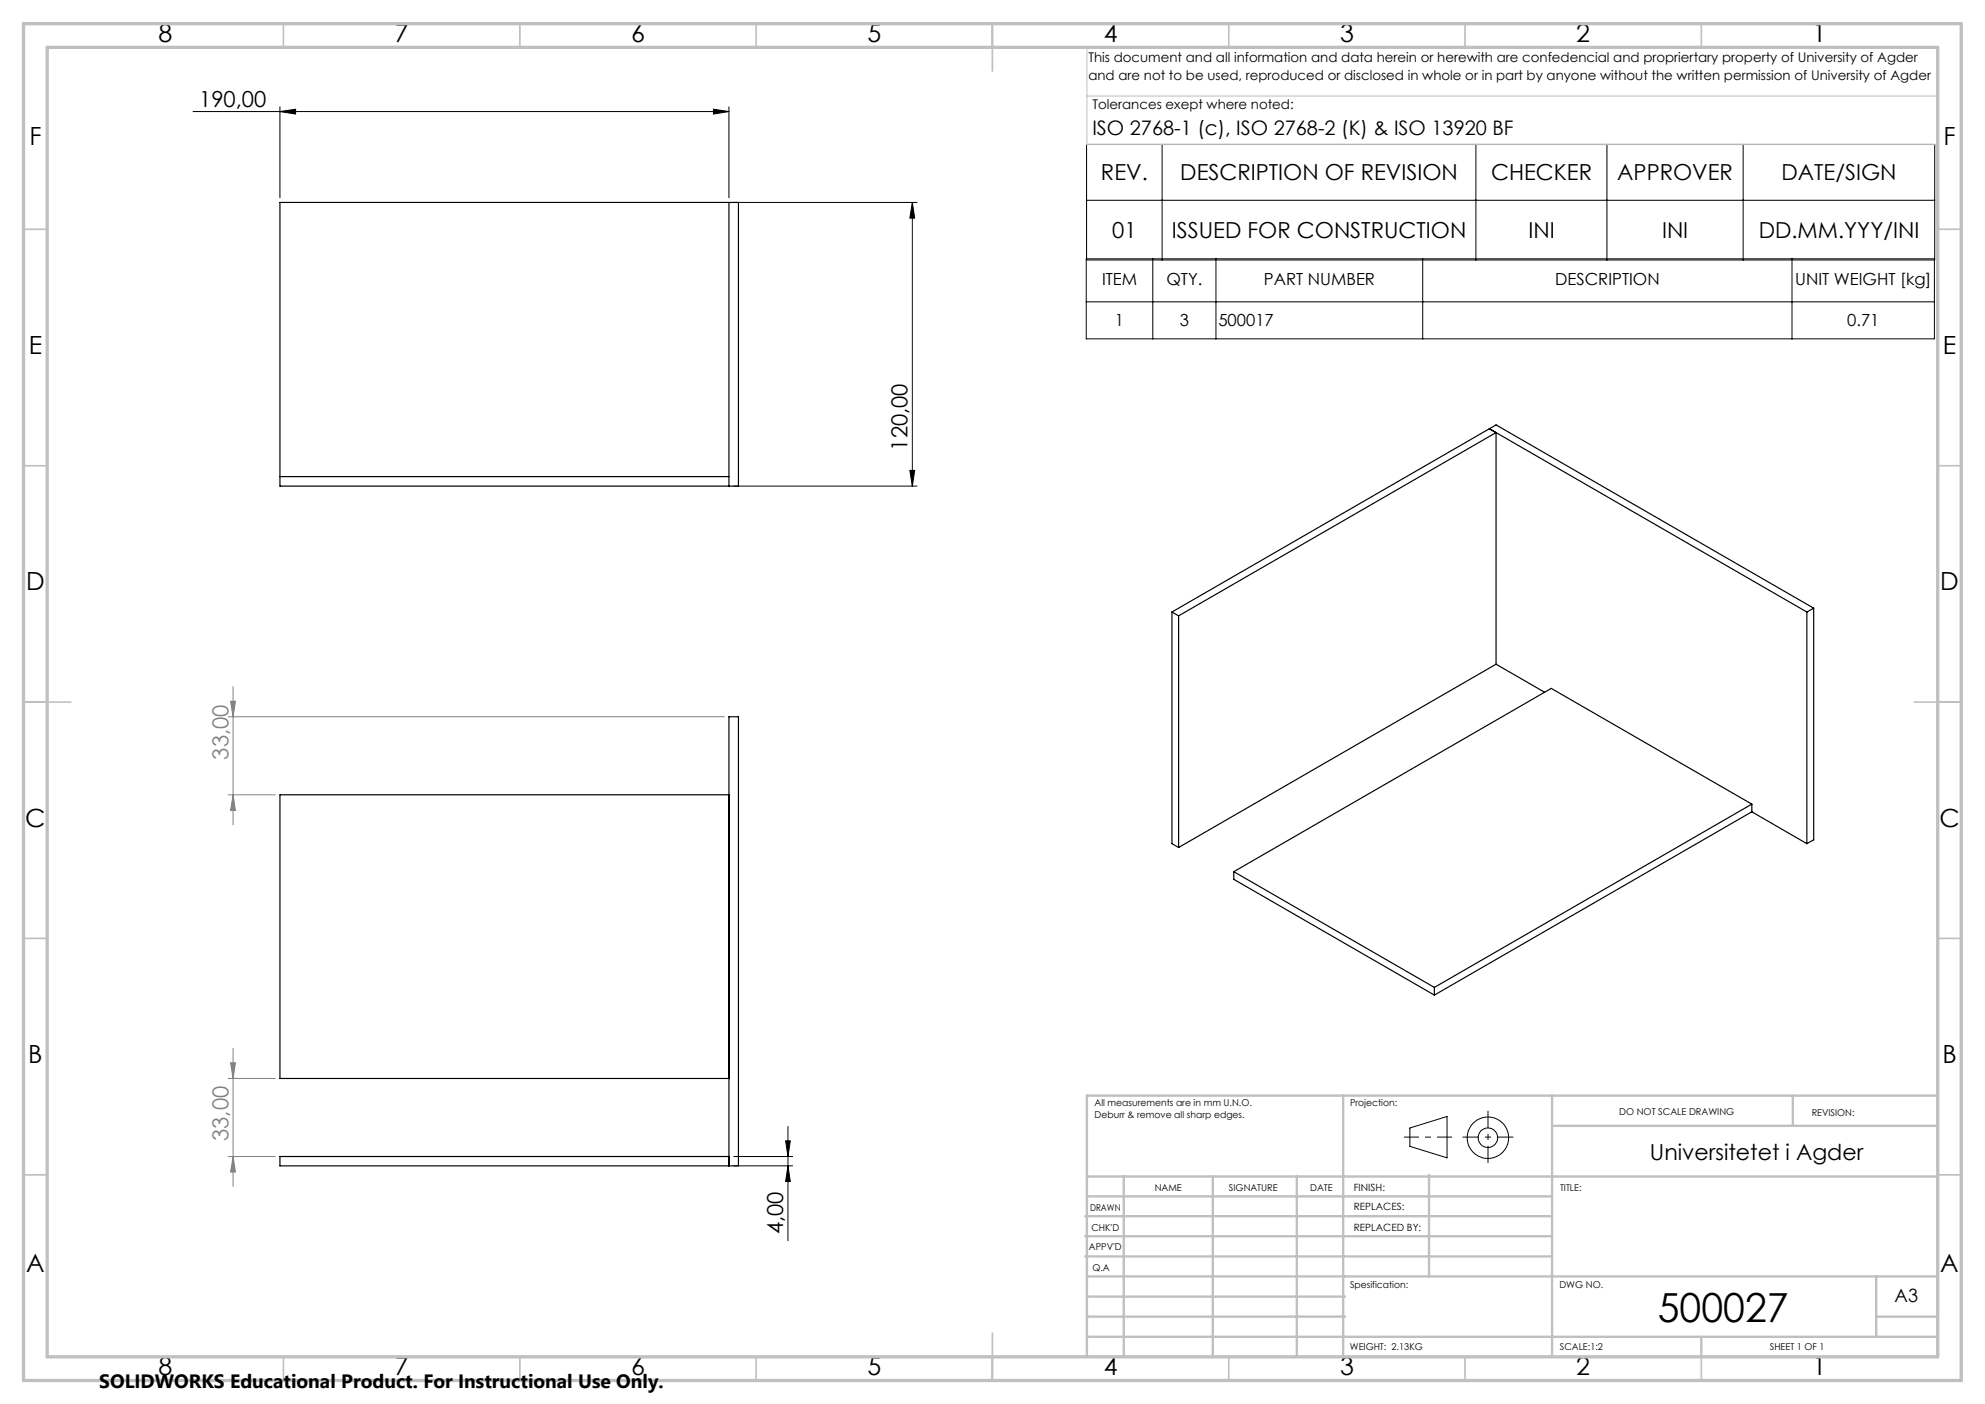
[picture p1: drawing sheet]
<svg xmlns="http://www.w3.org/2000/svg" width="420mm" height="297mm" viewBox="0 0 420 297" stroke-linecap="round" stroke-linejoin="round" font-family="sans-serif">
<g fill="none" stroke="#000" stroke-width=".25">
<path d="M59.2 42.8h97v60h-97zM154.2 42.8v60M315.1 90.7l1.4 .8M315.1 90.7l-67.1 38.8M315.1 90.7l67.2 38.8M315.1 90.7l1.4-.8 67.3 38.8M316.5 91.5l-67.1 38.8M316.5 91.5v49M59.2 100.8h95M248 129.5l1.4 .8M248 129.5v49l1.4 .8M249.4 130.3v49"/>
<path d="M382.3 129.5v49M383.8 128.7v49l-1.5 .8M383.8 128.7l-1.5 .8M326.8 146.4l-10.3-5.9-67.1 38.8M154.2 168.1h-95v60h95M370.7 170.1l-67.2 38.8M370.7 170.1l-42.5-24.5-67.1 38.8M370.7 170.1v1.6M370.7 171.7l-67.2 38.8M370.7 171.7l11.6 6.8M261.1 184.4l42.4 24.5M261.1 184.4v1.6l42.4 24.5"/>
<path d="M303.5 208.9v1.6M154.2 244.6h-95v2h97v-95h-2v95"/>
</g>
<g fill="none" stroke="#000" stroke-width=".21">
<path d="M40.9 23.6h113.3M59.2 23.6l3.3-.5v1zM59.2 22.6v19.2M151 23.1l3.2 .5-3.2 .5zM154.2 22.6v19.2M229.9 30.5h179.5v24.5h-179.5zM245.9 30.5v24.5M312.3 30.5v24.5M340 30.5v24.5M368.8 30.5v24.5M155.3 42.8h38.7M193 42.8v60"/>
<path d="M193 42.8l.5 3.3h-1zM229.8 54.7h179.5v17h-179.5zM229.9 42.4h179.5M243.9 54.7v17M257.3 54.7v17M301 54.7v17M379.2 54.7v17M229.8 63.8h179.5M192.5 99.5h1l-.5 3.3zM155.3 102.8h38.7M166.7 238.3v24.2M298.3 238.6l7.9-2.4v8.7l-7.9-2.4z"/>
<path d="M155.3 246.6h12.4M155.3 244.6h12.4M166.2 241.3h1l-.5 3.3zM166.7 246.6l.5 3.3h-1z"/>
<circle cx="314.8" cy="240.7" r="2.07"/>
<circle cx="314.8" cy="240.7" r="4.4"/>
</g>
<path d="M48.3 151.6h104.9M48.8 148.3h1l-.5 3.3zM49.3 145.3v29.2M48.3 168.1h9.9M49.3 168.1l.5 3.3h-1zM48.3 228.1h9.9M48.8 224.8h1l-.5 3.3zM49.3 221.8v29.2M48.3 244.6h9.9M49.3 244.6l.5 3.3h-1z" fill="none" stroke="#808080" stroke-width=".21"/>
<path d="M297.1 240.5h10.1" fill="none" stroke="#000" stroke-width=".21" stroke-dasharray="15.2 1.3 1.3 1.3" stroke-dashoffset="12.1" stroke-linecap="butt"/>
<path d="M314.8 235v11" fill="none" stroke="#000" stroke-width=".21" stroke-dasharray="15.2 1.3 1.3 1.3" stroke-dashoffset="11.6" stroke-linecap="butt"/>
<path d="M309.5 240.5h10.7" fill="none" stroke="#000" stroke-width=".21" stroke-dasharray="15.2 1.3 1.3 1.3" stroke-dashoffset="11.8" stroke-linecap="butt"/>
<path d="M230 10v20.6h180M230.5 10h179.5v33M230 20.3h180" fill="none" stroke="#c0c0c0" stroke-width=".21"/>
<g fill="none" stroke="#c0c0c0" stroke-width=".35">
<path d="M60 5v5M110 5v5M160 5v5M210 5v10M260 5v5M310 5v5M360 5v5M5 48.5h5M410 48.5h5M5 98.5h5M410 98.5h5M5 148.5h10"/>
<path d="M405 148.5h10M5 198.5h5M410 198.5h5M5 248.5h5M410 248.5h5M60 287v5M110 287v5M160 287v5M210 282v10M260 287v5M310 287v5M360 287v5"/>
</g>
<g fill="none" stroke="#c0c0c0" stroke-width=".5">
<path d="M284.2 231.8v55.2M328.4 231.8v55.2M328.8 238.2h81.2M379.3 231.8v6.4M410 231.8h-180v55.2M229.6 257.3h98.8M230 248.9h179.6M230 253.1h98.4M237.8 248.8v38.2M256.6 248.9v38.2M274.4 248.8v38.2M302.4 248.5v21.5"/>
<path d="M229.6 265.8h98.8M229.6 261.5h98.8M230 278.5h54.6M230 274.3h54.6M230 270h180M397 278.5h13M397 270v12.8M230 282.8h180M360 282.8v4.2"/>
</g>
<path d="M5 5h410v287h-410zM10 10h400v277h-400z" fill="none" stroke="#c0c0c0" stroke-width=".7"/>
<g fill="#000">
<path d="M59.2 23.6l3.3-.5v1zM151 23.1l3.2 .5-3.2 .5z"/>
<path d="M192.5 99.5h1l-.5 3.3zM193 42.8l.5 3.3h-1zM166.7 246.6l.5 3.3h-1zM166.2 241.3h1l-.5 3.3z"/>
</g>
<g fill="#808080">
<path d="M49.3 168.1l.5 3.3h-1zM48.8 148.3h1l-.5 3.3z"/>
<path d="M49.3 244.6l.5 3.3h-1zM48.8 224.8h1l-.5 3.3z"/>
</g>
<text font-size="8.5" x="350.8" y="279.7">500027</text>
<g font-size="5.3">
<text x="33.5" y="8.9">8</text>
<text x="83.5" y="8.9">7</text>
<text x="133.5" y="8.9">6</text>
<text x="183.5" y="8.9">5</text>
<text x="233.5" y="8.9">4</text>
<text x="283.5" y="8.9">3</text>
<text x="333.5" y="8.9">2</text>
<text x="383.5" y="8.9">1</text>
<text x="6.2" y="30.7">F</text>
<text x="411.2" y="30.7">F</text>
<text x="6.1" y="74.9">E</text>
<text x="411.1" y="74.9">E</text>
<text x="5.5" y="124.9">D</text>
<text x="410.5" y="124.9">D</text>
<text x="5.3" y="174.9">C</text>
<text x="410.3" y="174.9">C</text>
<text x="6" y="224.9">B</text>
<text x="411" y="224.9">B</text>
<text x="5.5" y="269.2">A</text>
<text x="410.5" y="269.2">A</text>
<text x="33.5" y="290.9">8</text>
<text x="83.5" y="290.9">7</text>
<text x="133.5" y="290.9">6</text>
<text x="183.5" y="290.9">5</text>
<text x="233.5" y="290.9">4</text>
<text x="283.5" y="290.9">3</text>
<text x="333.5" y="290.9">2</text>
<text x="383.5" y="290.9">1</text>
</g>
<g font-size="4.7">
<text x="42.2" y="22.6">190,00</text>
<text x="233" y="38.1">REV.</text>
<text x="249.7" y="38.1">DESCRIPTION OF REVISION</text>
<text x="315.5" y="38.1">CHECKER</text>
<text x="342.2" y="38.1">APPROVER</text>
<text x="376.9" y="38.1">DATE/SIGN</text>
<text x="235.3" y="50.3">01</text>
<text x="247.9" y="50.3">ISSUED FOR CONSTRUCTION</text>
<text x="323.4" y="50.3">INI</text>
<text x="351.7" y="50.3">INI</text>
<text x="372.1" y="50.3">DD.MM.YYY/INI</text>
<text x="192" y="95.3" transform="rotate(-90 192 95.3)">120,00</text>
<text x="349.1" y="245.3">Universitetet i Agder</text>
<text x="165.7" y="261.1" transform="rotate(-90 165.7 261.1)">4,00</text>
</g>
<g font-size="4.7" fill="#808080">
<text x="48.3" y="160.7" transform="rotate(-90 48.3 160.7)">33,00</text>
<text x="48.3" y="241.4" transform="rotate(-90 48.3 241.4)">33,00</text>
</g>
<text font-size="4.2" x="231.1" y="28.5">ISO 2768-1 (c), ISO 2768-2 (K) &amp; ISO 13920 BF</text>
<text font-size="4.1" x="21" y="293.7">SOLIDWORKS Educational Product. For Instructional Use Only.</text>
<text font-size="3.9" x="400.9" y="275.5">A3</text>
<g font-size="3.5">
<text x="233.2" y="60.3">ITEM</text>
<text x="246.8" y="60.3">QTY.</text>
<text x="267.4" y="60.3">PART NUMBER</text>
<text x="329" y="60.3">DESCRIPTION</text>
<text x="379.8" y="60.3">UNIT WEIGHT [kg]</text>
<text x="235.9" y="69.1">1</text>
<text x="249.6" y="69.1">3</text>
<text x="257.8" y="69.1">500017</text>
<text x="390.8" y="69.1">0.71</text>
</g>
<g font-size="2.8">
<text x="230.3" y="13.1">This document and all information and data herein or herewith are confedencial and propriertary property of University of Agder</text>
<text x="230.3" y="16.9">and are not to be used, reproduced or disclosed in whole or in part by anyone without the written permission of University of Agder</text>
<text x="231.1" y="23.1">Tolerances exept where noted:</text>
</g>
<g font-size="2.1">
<text x="286.4" y="251.9">FINISH:</text>
<text x="286.5" y="256">REPLACES:</text>
<text x="286.5" y="260.4">REPLACED BY:</text>
</g>
<g font-size="2">
<text x="231.6" y="234">All measurements are in mm U.N.O.</text>
<text x="285.6" y="234">Projection:</text>
<text x="231.6" y="236.5">Deburr &amp; remove all sharp edges.</text>
<text x="342.6" y="236">DO NOT SCALE DRAWING</text>
<text x="383.3" y="236.2">REVISION:</text>
<text x="244.3" y="252">NAME</text>
<text x="260" y="251.9">SIGNATURE</text>
<text x="277.2" y="251.9">DATE</text>
<text x="330.1" y="251.9">TITLE:</text>
<text x="230.6" y="256.1">DRAWN</text>
<text x="230.9" y="260.3">CHK'D</text>
<text x="230.4" y="264.4">APPV'D</text>
<text x="231.1" y="268.8">Q.A</text>
<text x="285.6" y="272.5">Spesification:</text>
<text x="330" y="272.5">DWG NO.</text>
<text x="285.6" y="285.5">WEIGHT: 2.13KG</text>
<text x="330.1" y="285.6">SCALE:1:2</text>
<text x="374.5" y="285.6">SHEET 1 OF 1</text>
</g>
</svg>
